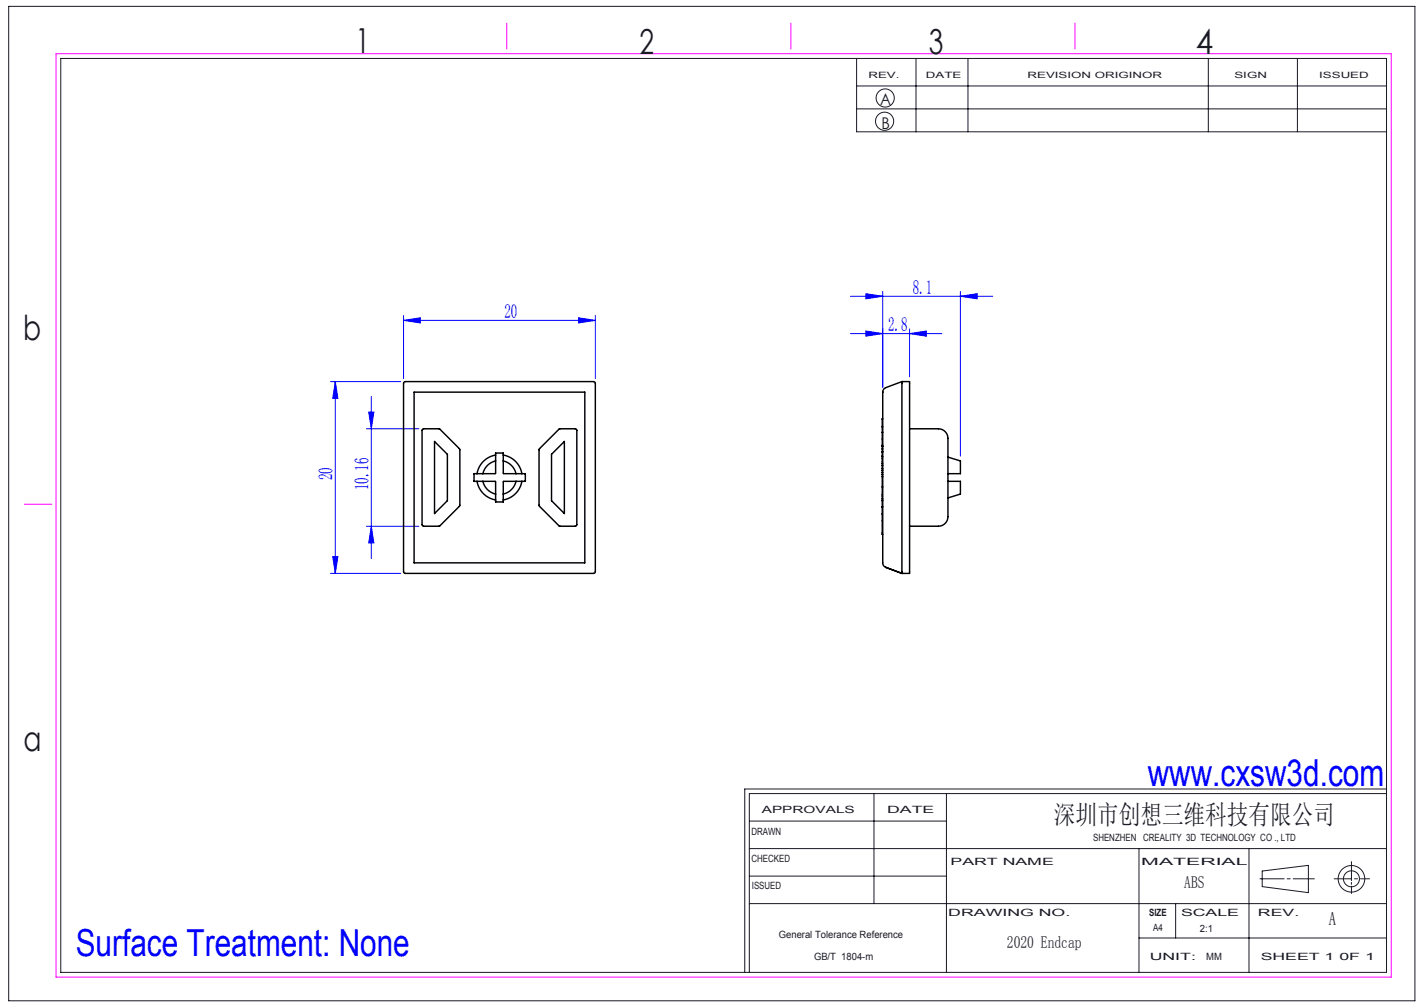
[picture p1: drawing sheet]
<svg xmlns="http://www.w3.org/2000/svg" width="297mm" height="210mm" viewBox="0 0 297 210" stroke-linecap="round" stroke-linejoin="round" font-family="sans-serif">
<g fill="none" stroke="#191924" stroke-width=".21">
<path d="M1.8 1.3h293.3v207.4h-293.3zM12.7 12.2h276.5v190.6h-276.5zM178.7 12.2v15.3h110.5M178.7 17.9h110.5M191.1 12.2v15.3M201.9 12.2v15.3M252 12.2v15.3M270.6 12.2v15.3M178.7 22.7h110.5M156.3 177h132.9M156.3 171.2h41.1M182.3 165.5v22.9"/>
<path d="M197.4 165.5v37.3M237.6 177v25.8M260.5 177v25.8M281.9 179.7v4M289.2 165.5h-132.9v37.3M289.2 164.5h-133.9v38.3M156.3 188.4h132.9M156.3 182.7h41.1M237.6 195.6h51.6M245.2 188.4v7.2M262.8 183.3h5M263.3 181.6l9.6-1.1v5.7l-9.6-1.3z"/>
<path d="M268.5 183.3h.6M269.7 183.3h4.4M278.3 183.3h3.6M281.9 184v.4M281.9 184.8v1.5M282.5 183.3h.6M283.8 183.3h1.9"/>
<circle cx="184.5" cy="25.3" r="1.89"/>
<circle cx="184.6" cy="20.4" r="1.89"/>
<circle cx="281.9" cy="183.3" r="1.67"/>
<circle cx="281.9" cy="183.3" r="2.77"/>
</g>
<path d="M11.7 11.2h278.5v192.6h-278.5zM105.7 4.8v5.4M165 4.8v5.4M224.2 4.8v5.4M5.1 105.1h5.7" fill="none" stroke="#f0f" stroke-width=".21"/>
<g fill="none" stroke="#00f" stroke-width=".21">
<path d="M68.9 79.6h14.7M69.9 79.6v40M69.9 79.6l.6 3.5h-1.1zM84.2 66.8l3.5-.5v1zM84.2 65.8v13.2M84.2 66.8h40M120.7 66.3l3.5 .5-3.5 .5zM124.2 65.8v13.2M177.4 69.6h19M177.4 61.8h29.6M180.6 69l3.5 .6-3.5 .5zM180.6 61.2l3.5 .6-3.5 .5z"/>
<path d="M184.1 60.8v20M189.7 69.6l3.5-.6v1.1zM189.7 68.6v10M200.3 61.8l3.5-.6v1.1zM200.3 60.8v34.3M76.4 89.4h11M76.9 85.9h1.1l-.6 3.5zM77.4 82.7v33.8M68.9 119.6h14.7M69.4 116.1h1.1l-.6 3.5zM76.4 109.7h11M77.4 109.7l.6 3.5h-1.1z"/>
</g>
<g fill="#00f">
<path d="M84.2 66.8l3.5-.5v1zM120.7 66.3l3.5 .5-3.5 .5zM180.6 69l3.5 .6-3.5 .5zM189.7 69.6l3.5-.6v1.1z"/>
<path d="M69.9 79.6l.6 3.5h-1.1zM69.4 116.1h1.1l-.6 3.5zM76.9 85.9h1.1l-.6 3.5zM77.4 109.7l.6 3.5h-1.1z"/>
<path d="M180.6 61.2l3.5 .6-3.5 .5zM200.3 61.8l3.5-.6v1.1z"/>
</g>
<g fill="none" stroke="#000" stroke-width=".3">
<path d="M84.3 79.7l.3-.1h39.2l.3 .1 .1 .3v39.2l-.1 .3-.3 .1h-39.2l-.3-.1-.1-.3v-39.2zM188.1 79.6l-3.3 1.2a1 1 0 0 0-.7 1v35.6a1 1 0 0 0 .7 .9M188.1 79.6v40M188.1 79.6h1.6v40h-1.6M188.1 79.6h.1M86.4 81.8h35.6v35.6h-35.6zM88.1 89.5h3.6l4.2 4.2v11.7l-4.3 4.3h-3.2l-.4-.2zM90.6 92.1l2.7 2.6v9.7l-2.7 2.7zM98.9 98.8v1.6M98.9 98.8h.1M98.9 98.8h.6M99.5 98.8h1.2"/>
<path d="M103.4 96.1a3.6 3.6 0 0 0-2.7 2.7M103.4 94.9a4.7 4.7 0 0 0-3.9 3.9M103.4 94.9v1.2M103.4 96.1l-.1 2.7h-2.6M103.4 94.9v-.4h1.6v.4M105 96.1a3.5 3.5 0 0 1 2.6 2.7M105 96.1v2.6l2.6 .1M105 94.9v1.2M105 94.9a4.7 4.7 0 0 1 3.9 3.9M107.6 98.8h1.3M108.9 98.8h.7v1.6h-.7M112.5 93.6l4.2-4.1 3.3-.1 .3 .2v19.8l-.2 .3h-3.4l-4.2-4.2z"/>
<path d="M115 94.7l2.7-2.6v15l-2.7-2.7zM184 99.4h.1M184 95.6h.1M184 95h.1M184 99.5v2M184 98.5v.5M184 99v.4M184 97.7v.4M184 93.6v.6M184 95.2v1.5M184 90.2l.1 2.6M184 92.9v.2"/>
<path d="M184 89v1.2h.1M184 93.1h.1M184 94.2v1M184 97.1v.6M184 98.1v.4M184 99h.1M184 98.5h.1M184 98.1h.1M184 97.7h.1M184 97.1h.1M184 93.6h.1M184 94.2h.1"/>
<path d="M184 95.2h.1M184 94.3h.1M184 89h.1M184.1 96.7l-.1 .4M184.1 93.1l-.1 .5M184.1 87.3l-.1 1.7M189.7 89.4h6a2 2 0 0 1 2 2v16.3a2 2 0 0 1-2 2h-6M197.7 95.3l2.6 .8v2.7h-2.6M98.9 100.4h.1M98.9 100.4h.6M99.5 100.4a4.7 4.7 0 0 0 3.9 3.9M99.5 100.4h1.2"/>
<path d="M100.7 100.4a3.6 3.6 0 0 0 2.7 2.6M100.7 100.4h2.6l.1 2.6M103.4 103v1.3M103.4 104.3v.4h1.6v-.4M105 103v1.3M107.6 100.4a3.5 3.5 0 0 1-2.6 2.6M107.6 100.4h1.3M107.6 100.4l-2.6 .1v2.5M108.9 100.4a4.7 4.7 0 0 1-3.9 3.9M184 105.8h.1M184 107.2h.1M184 103.5h.1"/>
<path d="M184 105.7v5.7h.1M184 104v.4M184 104.4v1.3h.1M184 104.4h.1M184 104h.1M184.1 101.6h-.1v2.4M184.8 118.3l3.3 1.3M184.8 118.3h.1M188.1 119.6h.1M197.7 100.4h2.6v2.6l-2.6 .8"/>
</g>
<g font-size="7.8" fill="#00f">
<text x="239.4" y="163.9">www.cxsw3d.com</text>
<text x="15.8" y="199.3">Surface Treatment: None</text>
</g>
<g font-size="7.2" fill="#191924">
<text x="74.1" y="11">1</text>
<text x="133.4" y="11.2">2</text>
<text x="193.7" y="11.3">3</text>
<text x="249.4" y="11.3">4</text>
<text x="4.8" y="70.9">b</text>
<text x="4.9" y="156.5">a</text>
</g>
<text font-size="5.6" fill="#191924" x="219.8" y="171.8">深圳市创想三维科技有限公司</text>
<g font-size="4.1" fill="#00f">
<text x="190.4" y="61.2">8.1</text>
<text x="105.2" y="66.2">20</text>
<text x="185.2" y="69">2.8</text>
<text x="69.4" y="100.2" transform="rotate(-90 69.4 100.2)">20</text>
<text x="76.9" y="102.2" transform="rotate(-90 76.9 102.2)">10.16</text>
</g>
<text font-size="3.9" fill="#191924" x="277.2" y="193">A</text>
<g font-size="3.5" fill="#191924">
<text x="247" y="185.2">ABS</text>
<text x="210" y="197.7">2020 Endcap</text>
</g>
<g font-size="3.4" fill="#191924">
<text x="183.6" y="22">A</text>
<text x="183.8" y="27">B</text>
</g>
<g font-size="2.1" fill="#191924">
<text x="158.9" y="169.5">APPROVALS</text>
<text x="185" y="169.5">DATE</text>
<text x="156.7" y="174.2">DRAWN</text>
<text x="156.7" y="179.7">CHECKED</text>
<text x="228" y="175.4">SHENZHEN CREALITY 3D TECHNOLOGY CO ., LTD</text>
<text x="156.8" y="185.4">ISSUED</text>
<text x="198.2" y="180.4">PART NAME</text>
<text x="238" y="180.4">MATERIAL</text>
<text x="197.8" y="191">DRAWING NO.</text>
<text x="239.7" y="191">SIZE</text>
<text x="246.3" y="191">SCALE</text>
<text x="262.4" y="191">REV.</text>
<text x="162.4" y="195.6">General Tolerance Reference</text>
<text x="240.5" y="194.1">A4</text>
<text x="250.3" y="194.3">2:1</text>
<text x="169.8" y="200.2">GB/T 1804-m</text>
<text x="239.8" y="200.2">UNIT:</text>
<text x="251.6" y="200.2">MM</text>
<text x="262.9" y="200.2">SHEET 1 0F 1</text>
</g>
<g font-size="1.8" fill="#191924">
<text x="181.1" y="16.3">REV.</text>
<text x="193.1" y="16.3">DATE</text>
<text x="214.3" y="16.3">REVISION ORIGINOR</text>
<text x="257.5" y="16.3">SIGN</text>
<text x="275.1" y="16.3">ISSUED</text>
</g>
</svg>
